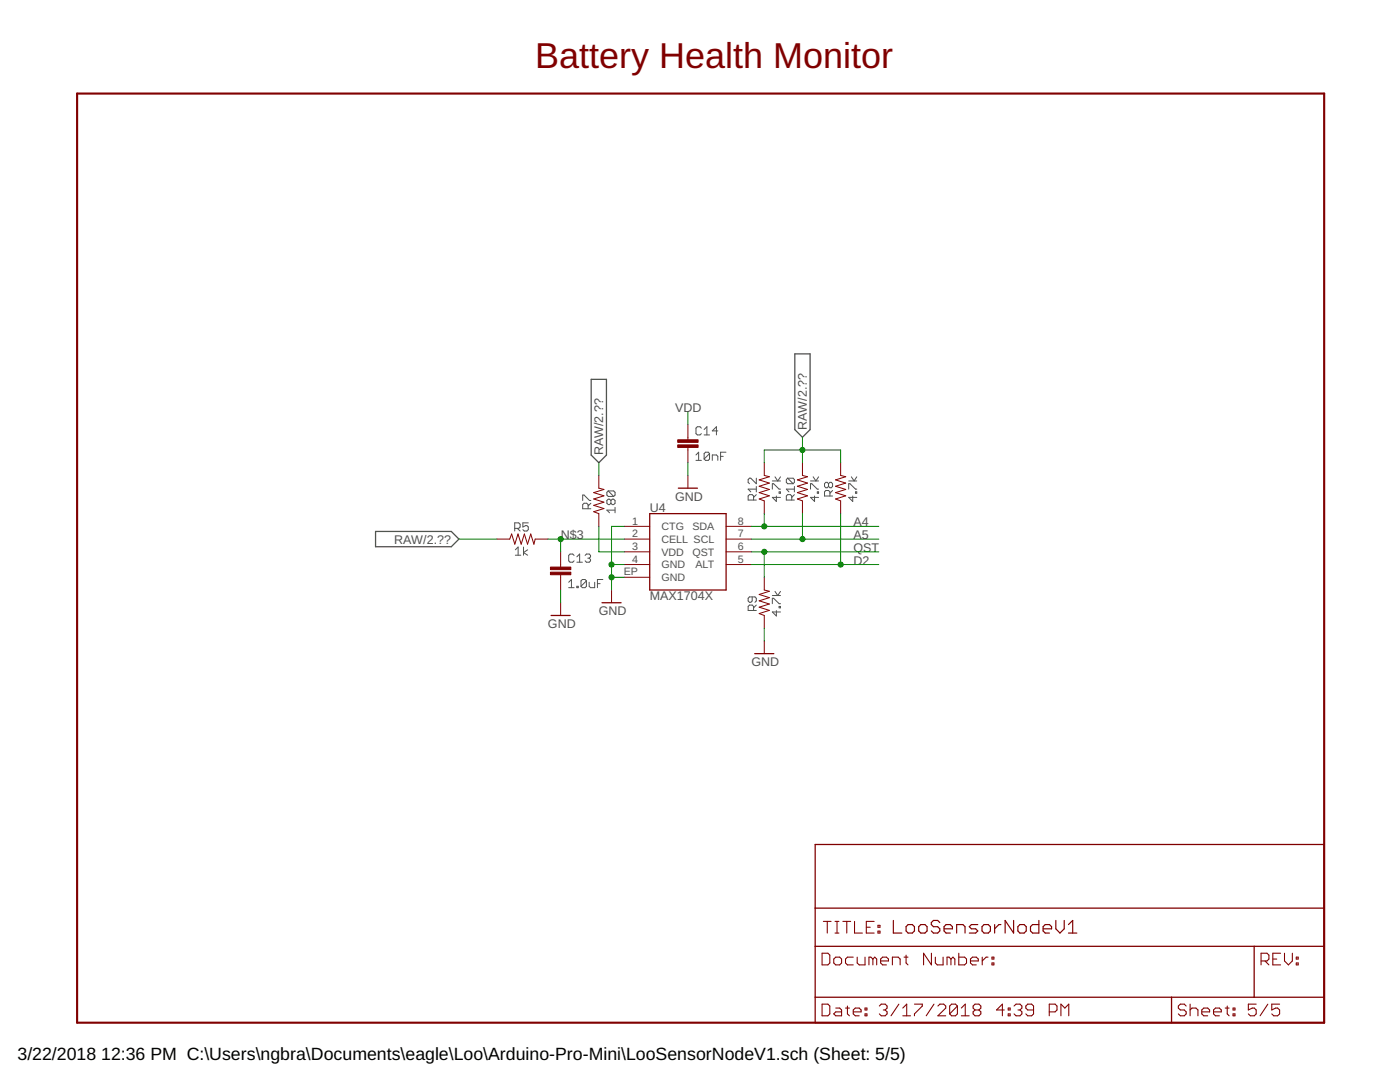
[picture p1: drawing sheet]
<svg xmlns="http://www.w3.org/2000/svg" width="279mm" height="216mm" viewBox="0 0 279 216" stroke-linecap="round" stroke-linejoin="round" font-family="sans-serif">
<g fill="none" stroke="#505050" stroke-width=".2">
<path d="M116.3 99.9v-1.1h.3l1 1.1h.3M121.4 98h1.1l.2 .2v.6l-.2 .3M121.4 98l-.3 .2v.6l.3 .3h1.1M121.4 98l1.1 1.1M121.9 99.9l.3-.3h.3l.2 .3v.5l-.2 .3h-.3l-.3-.3M121.9 99.9l-.3-.3h-.2l-.3 .3v.5l.3 .3h.2l.3-.3M121.9 99.9v.5M138.9 90.8l.5-.6v1.7M138.9 91.9h1.1M140 85.4l-.3-.2h-.5l-.3 .2v1.1l.3 .3h.5l.3-.3M140.5 85.7l.6-.5v1.6M140.5 86.8h1.1"/>
<path d="M141.6 90.5v1.1l-.2 .3h-.6l-.3-.3M141.6 90.5l-.2-.3h-.6l-.3 .3v1.1M141.6 90.5l-1.1 1.1M142.2 91.9v-1.1h.8l.3 .3v.8M143.3 86h-1.1l.8-.8v1.6M143.8 91.1h.5M144.9 90.2h-1.1v1.7M150.4 99.8v-.8l-.3-.3h-.5l-.3 .3v.8h1.6M150.9 97.6h-1.6l.5 .5M150.9 95.4v1.1l-1.1-1.1h-.2l-.3 .3v.5l.3 .3M150.9 97.1v1M150.9 98.7l-.5 .6"/>
<path d="M154.1 97.6v-1.1h.3l1.1 1.1h.3M154.1 96h1.7M154.7 95.1l.5 .9 .6-.9M154.9 99v1.1l-.8-.8h1.7M155.5 98.1h.3v.3h-.3zM157.2 95.4l-.3 .3v.5l.3 .3h1.1M157.2 95.4h1.1l.2 .3v.5l-.2 .3M157.2 95.4l1.1 1.1M158 99.8v-.8l-.3-.3h-.5l-.3 .3v.8h1.6M158.5 97.6h-1.6l.6 .5M158.5 98.7l-.5 .6M158.5 97.1v1"/>
<path d="M161.8 97.6v-1.1h.2l1.1 1.1h.3M161.8 96h1.6M162.3 95.1l.5 .9 .6-.9M162.6 99v1.1l-.8-.8h1.6M163.1 98.1h.3v.3h-.3zM165.4 96.5l-.3-.3h-.3l-.3 .3v.5l.3 .3h.3l.3-.3M165.4 96.5l.2-.3h.3l.3 .3v.5l-.3 .3h-.3l-.2-.3M165.4 96.5v.5M165.6 99v-.9l-.2-.2h-.6l-.3 .2v.9h1.7M166.2 97.9l-.6 .5M169.4 97.6v-1.1h.2l1.1 1.1h.3M169.4 96h1.6"/>
<path d="M169.9 95.1l.6 .9 .5-.9M170.2 99v1.1l-.8-.8h1.6M170.7 98.1h.3v.3h-.3zM102.7 105.4h.8l.3-.2v-.6l-.3-.3h-.8v1.7M102.8 109.7l.6-.5v1.6M102.8 110.8h1.1M103.3 105.4l.5 .6M104.5 109.2v1.6M105.3 109.7l-.8 .6 .8 .5M105.4 104.3h-1v.9l.5-.3h.3l.2 .3v.5l-.2 .3h-.6l-.2-.3M113.5 116.2l.5-.6v1.7M113.5 117.3h1.1"/>
<path d="M114.6 110.8l-.3-.2h-.5l-.3 .2v1.1l.3 .3h.5l.3-.3M115.1 117h.3v.3h-.3zM115.1 112.2h1.1M115.1 111.1l.6-.5v1.6M116.8 110.8l.2-.2h.6l.3 .2v.3l-.3 .3M117 115.9v1.1l-.2 .3h-.6l-.2-.3M117 115.9l-.2-.3h-.6l-.2 .3v1.1M117 115.9l-1 1.1M117.3 111.4h.3M117.4 101.5v-.8l-.3-.3h-.5l-.3 .3v.8h1.6M117.6 116.2v.8l.3 .3h.8v-1.1M117.6 111.4l.3 .3v.2l-.3 .3h-.6l-.2-.3"/>
<path d="M117.9 100.4l-.5 .6M119.2 116.5h.6M120.3 115.6h-1.1v1.7M122.7 101.8h-1.6l.5 .5M122.7 101.2v1.1M150.1 119.1v.8l-.3 .3h-.2l-.3-.3v-.5l.3-.3h1.1l.2 .3v.5l-.2 .3M154.1 118.8h1.7M154.7 118l.5 .8 .6-.8M150.4 121.8v-.8l-.3-.3h-.5l-.3 .3v.8h1.6M150.9 120.7l-.5 .6M154.1 120.5v-1.1h.3l1.1 1.1h.3M154.9 121.8v1.1l-.8-.8h1.7"/>
<path d="M155.5 121h.3v.3h-.3z"/>
</g>
<path d="M118 75.7h3v15.1l-1.5 1.5-1.5-1.5zM158.6 70.6h3.1v15.1l-1.6 1.5-1.5-1.5zM75 106h15.1l1.5 1.6-1.5 1.5h-15.1z" fill="none" stroke="#505050" stroke-width=".25"/>
<path d="M15.4 18.7h248.9v185.4h-248.9z" fill="none" stroke="#800000" stroke-width=".42"/>
<path d="M135.4 97.4h3.8M129.7 102.5h15.2v15.2h-15.2zM110 122.8h3.8M120.1 120.3h3.9M150.6 130.4h3.8M162.7 168.5h101.6v35.6h-101.6zM162.7 188.8h101.6M162.7 199h101.6M162.7 181.2h101.6M233.8 199v5.1M250.3 188.8v10.2" fill="none" stroke="#800000" stroke-width=".25"/>
<g fill="none" stroke="#800000" stroke-width=".21">
<path d="M164.1 190.2h1.1l.4 .4v1.6l-.4 .3h-1.1zM164.3 183.9h1.6M165.1 183.9v2.3M166.4 191.4l.4-.4h.8l.4 .4v.8l-.4 .3h-.8l-.4-.3zM166.6 183.9h.8M166.6 186.2h.8M167 183.9v2.3M168.2 183.9h1.6M169 183.9v2.3M170.3 191h-1.2l-.4 .4v.8l.4 .3h1.2M170.5 183.9v2.3h1.6M171.1 191v1.2l.4 .3h1.1v-1.5"/>
<path d="M172.9 185h.8M174.2 191.4l-.4-.4h-.4v1.5M174.2 191.4v1.1M174.2 191.4l.4-.4 .4 .4v1.1M174.5 183.9h-1.6v2.3h1.6M175.2 185.8h.4v.4h-.4zM175.2 184.6h.4v.4h-.4zM175.7 191.7h1.6v-.3l-.4-.4h-.8l-.4 .4v.8l.4 .3h.8M178.1 192.5v-1.5h1.2l.3 .4v1.1M180.4 191h.8M180.8 190.6v1.6l.4 .3M185.9 190.2v2.3l-1.6-2.3v2.3"/>
<path d="M186.7 191v1.2l.3 .3h1.2v-1.5M189.8 191.4l-.4-.4h-.4v1.5M189.8 191.4v1.1M189.8 191.4l.4-.4 .4 .4v1.1M191.3 190.2v2.3h1.2l.4-.3v-.8l-.4-.4h-1.2M193.7 191.7h1.5v-.3l-.4-.4h-.7l-.4 .4v.8l.4 .3h.7M196 191v1.5M197.2 191h-.4l-.8 .7M198 192.2h.4v.3h-.4zM198 191h.4v.4h-.4zM251.7 191.7h1.2l.3-.3v-.8l-.3-.4h-1.2v2.3M252.5 191.7l.7 .8"/>
<path d="M254 191.4h.8M255.6 190.2h-1.6v2.3h1.6M256.3 190.2v1.5l.8 .8 .8-.8v-1.5M258.7 192.2h.4v.3h-.4zM258.7 191h.4v.4h-.4zM164.1 200.4h1.1l.4 .3v1.6l-.4 .4h-1.1zM166.8 201.1h.8l.4 .4v1.2h-1.2l-.4-.4 .4-.4h1.2M168.7 201.1h.8M169.1 200.7v1.6l.4 .4M170.3 201.9h1.6v-.4l-.4-.4h-.8l-.4 .4v.8l.4 .4h.8M172.6 202.3h.4v.4h-.4zM172.6 201.1h.4v.4h-.4z"/>
<path d="M175.5 200.7l.4-.3h.8l.3 .3v.4l-.3 .4M176.3 201.5h.4M176.7 201.5l.3 .4v.4l-.3 .4h-.8l-.4-.4M179.4 200.4l-1.6 2.3M180.2 202.7h1.5M180.2 201.1l.8-.7v2.3M182.5 200.4h1.6v.3l-1.6 1.6v.4M186.4 200.4l-1.6 2.3M187.2 200.7l.4-.3h.7l.4 .3v.4l-1.5 1.6h1.5M191.1 200.7v1.6l-.4 .4h-.8l-.4-.4M191.1 200.7l-.4-.3h-.8l-.4 .3v1.6M191.1 200.7l-1.6 1.6"/>
<path d="M191.9 202.7h1.5M191.9 201.1l.7-.7v2.3M194.6 201.5l-.4 .4v.4l.4 .4h.8l.3-.4v-.4l-.3-.4M194.6 201.5l-.4-.4v-.4l.4-.3h.8l.3 .3v.4l-.3 .4M194.6 201.5h.8M200.4 201.5h-1.5l1.1-1.1v2.3M201.2 202.3h.4v.4h-.4zM201.2 201.1h.4v.4h-.4zM202.4 200.7l.4-.3h.8l.3 .3v.4l-.3 .4M203.2 201.5h.4M203.6 201.5l.3 .4v.4l-.3 .4h-.8l-.4-.4M206.3 201.5h-1.2l-.4-.4v-.4l.4-.3h.8l.4 .3v1.6l-.4 .4h-.8l-.4-.4"/>
<path d="M209.4 201.9h1.2l.3-.4v-.8l-.3-.3h-1.2v2.3M211.7 202.7v-2.3l.8 .7 .8-.7v2.3M236.7 200.7l-.4-.3h-.7l-.4 .3v.4l.4 .4h.7l.4 .4v.4l-.4 .4h-.7l-.4-.4M237.5 201.5l.4-.4h.8l.4 .4v1.2M237.5 200.4v2.3M239.8 201.9h1.6v-.4l-.4-.4h-.8l-.4 .4v.8l.4 .4h.8M242.2 201.9h1.5v-.4l-.3-.4h-.8l-.4 .4v.8l.4 .4h.8M244.5 201.1h.8M244.9 200.7v1.6l.4 .4M246.1 202.3h.4v.4h-.4zM246.1 201.1h.4v.4h-.4zM250.7 200.4h-1.6v1.1l.8-.4h.4l.4 .4v.8l-.4 .4h-.8l-.4-.4"/>
<path d="M253 200.4l-1.5 2.3M255.4 200.4h-1.6v1.1l.8-.4h.4l.4 .4v.8l-.4 .4h-.8l-.4-.4"/>
</g>
<g fill="none" stroke="#800000" stroke-width=".23">
<path d="M178.3 183.7v2.5h1.7M181.2 184.5h.9l.4 .4v.9l-.4 .4h-.9l-.4-.4v-.9zM183.3 184.9l.5-.4h.8l.4 .4v.9l-.4 .4h-.8l-.5-.4zM187.6 184.1l-.5-.4h-.8l-.4 .4v.4l.4 .4h.8l.5 .4v.5l-.5 .4h-.8l-.4-.4M188.4 185.3h1.7v-.4l-.4-.4h-.9l-.4 .4v.9l.4 .4h.9M190.9 186.2v-1.7h1.3l.4 .4v1.3M195.1 184.5h-1.2l-.5 .4 .5 .4h.8l.4 .5-.4 .4h-1.3M196.4 184.5h.8l.5 .4v.9l-.5 .4h-.8l-.4-.4v-.9zM198.5 184.5v1.7M199.7 184.5h-.4l-.8 .8M202.3 183.7v2.5l-1.7-2.5v2.5M203.5 184.5h.9l.4 .4v.9l-.4 .4h-.9l-.4-.4v-.9z"/>
<path d="M207.3 183.7v2.5h-1.2l-.4-.4v-.9l.4-.4h1.2M208.2 185.3h1.7v-.4l-.5-.4h-.8l-.4 .4v.9l.4 .4h.8M210.7 183.7v1.6l.8 .9 .9-.9v-1.6M213.2 186.2h1.7M213.2 184.5l.9-.8v2.5"/>
</g>
<g fill="none" stroke="#800000" stroke-width=".2">
<path d="M119.5 94.9v2.5l1 .3-2 .6 2 .6-2 .7 2 .6-2 .6 2 .7-2 .6 1 .4v2.5M137.3 84.7v3.1M137.3 89.3v3M137.3 94.9v2.5M152.5 92.3v2.6l1 .2-2 .7 2 .6-2 .6 2 .7-2 .6 2 .6-2 .7 1 .3v2.6M160.1 92.3v2.6l1.1 .2-2.1 .7 2.1 .6-2.1 .6 2.1 .7-2.1 .6 2.1 .6-2.1 .7 1 .3v2.6M167.8 92.3v2.6l1 .2-2 .7 2 .6-2 .6 2 .7-2 .6 2 .6-2 .7 1 .3v2.6M99.2 107.6h2.5l.4-1 .6 2 .7-2 .6 2 .6-2 .7 2 .6-2 .7 2 .2-1h2.5M111.9 110.1v3.1M111.9 114.7v3M122 117.7v2.6M124.6 105h5.1"/>
<path d="M124.6 107.6h5.1M124.6 110.1h5.1M124.6 112.6h5.1M124.6 115.2h5.1M144.9 105h5.1M144.9 107.6h5.1M144.9 110.1h5.1M144.9 112.6h5.1M152.5 115.2v2.5l1 .3-2 .6 2 .7-2 .6 2 .6-2 .7 2 .6-2 .6 1 .4v2.5M111.9 120.3v2.5M152.5 127.9v2.5"/>
</g>
<g fill="#800000" stroke="#800000" stroke-width=".2">
<path d="M109.9 114.2h4v.5h-4z"/>
<path d="M109.9 113.2h4v.5h-4z"/>
<path d="M135.3 88.8h4v.5h-4z"/>
<path d="M135.3 87.8h4v.5h-4z"/>
</g>
<g fill="none" stroke="#008000" stroke-width=".2">
<path d="M119.5 92.3v2.6M137.3 82.2v2.5M137.3 92.3v2.6M152.5 92.3v-2.5h15.3v2.5M160.1 87.2v5.1M91.6 107.6h7.6M109.3 107.6h15.3M111.9 107.6v2.5M111.9 117.7v2.6M119.5 105v5.1h5.1M122 112.6h2.6M122 115.2h2.6"/>
<path d="M124.6 105h-2.6v12.7M150 112.6h25.4M150 105h25.4M150 107.6h25.4M150 110.1h25.4M152.5 102.5v2.5M152.5 110.1v5.1M160.1 102.5v5.1M167.8 102.5v10.1M152.5 125.3v2.6"/>
</g>
<g fill="#008000" stroke="#008000" stroke-width=".2">
<circle cx="122" cy="112.6" r=".51"/>
<circle cx="122" cy="115.2" r=".51"/>
<circle cx="111.9" cy="107.6" r=".51"/>
<circle cx="167.8" cy="112.6" r=".51"/>
<circle cx="160.1" cy="107.6" r=".51"/>
<circle cx="152.5" cy="105" r=".51"/>
<circle cx="152.5" cy="110.1" r=".51"/>
<circle cx="160.1" cy="89.8" r=".51"/>
</g>
<text font-size="7.2" fill="#800000" x="106.8" y="13.6">Battery Health Monitor</text>
<g font-size="3.5">
<text x="3.5" y="211.4">3/22/2018</text>
<text x="20.2" y="211.4">12:36 PM C:\Users\ngbra\Documents\eagle\Loo\Arduino-Pro-Mini\LooSensorNodeV1.sch (Sheet: 5/5)</text>
</g>
<g font-size="2.5" fill="#505050">
<text x="134.8" y="82.2">VDD</text>
<text x="161" y="85.7" transform="rotate(-90 161 85.7)">RAW/2.??</text>
<text x="120.4" y="90.8" transform="rotate(-90 120.4 90.8)">RAW/2.??</text>
<text x="134.8" y="99.9">GND</text>
<text x="111.9" y="107.6">N$3</text>
<text x="129.7" y="102.2">U4</text>
<text x="170.3" y="107.6">A5</text>
<text x="170.3" y="105">A4</text>
<text x="78.7" y="108.5">RAW/2.??</text>
<text x="170.3" y="112.6">D2</text>
<text x="170.3" y="110.1">QST</text>
<text x="129.7" y="119.8">MAX1704X</text>
<text x="109.4" y="125.3">GND</text>
<text x="119.5" y="122.8">GND</text>
<text x="150" y="133">GND</text>
</g>
<g font-size="2.1" fill="#505050">
<text x="126.2" y="104.7">1</text>
<text x="126.2" y="107.2">2</text>
<text x="132" y="105.8">CTG</text>
<text x="138.2" y="105.8">SDA</text>
<text x="147.2" y="107.2">7</text>
<text x="147.2" y="104.7">8</text>
<text x="126.2" y="109.7">3</text>
<text x="126.2" y="112.3">4</text>
<text x="132" y="108.3">CELL SCL</text>
<text x="132" y="110.9">VDD</text>
<text x="132" y="113.4">GND</text>
<text x="138.2" y="110.9">QST</text>
<text x="138.8" y="113.4">ALT</text>
<text x="147.2" y="112.3">5</text>
<text x="147.2" y="109.7">6</text>
<text x="124.5" y="114.8">EP</text>
<text x="132" y="115.9">GND</text>
</g>
</svg>
